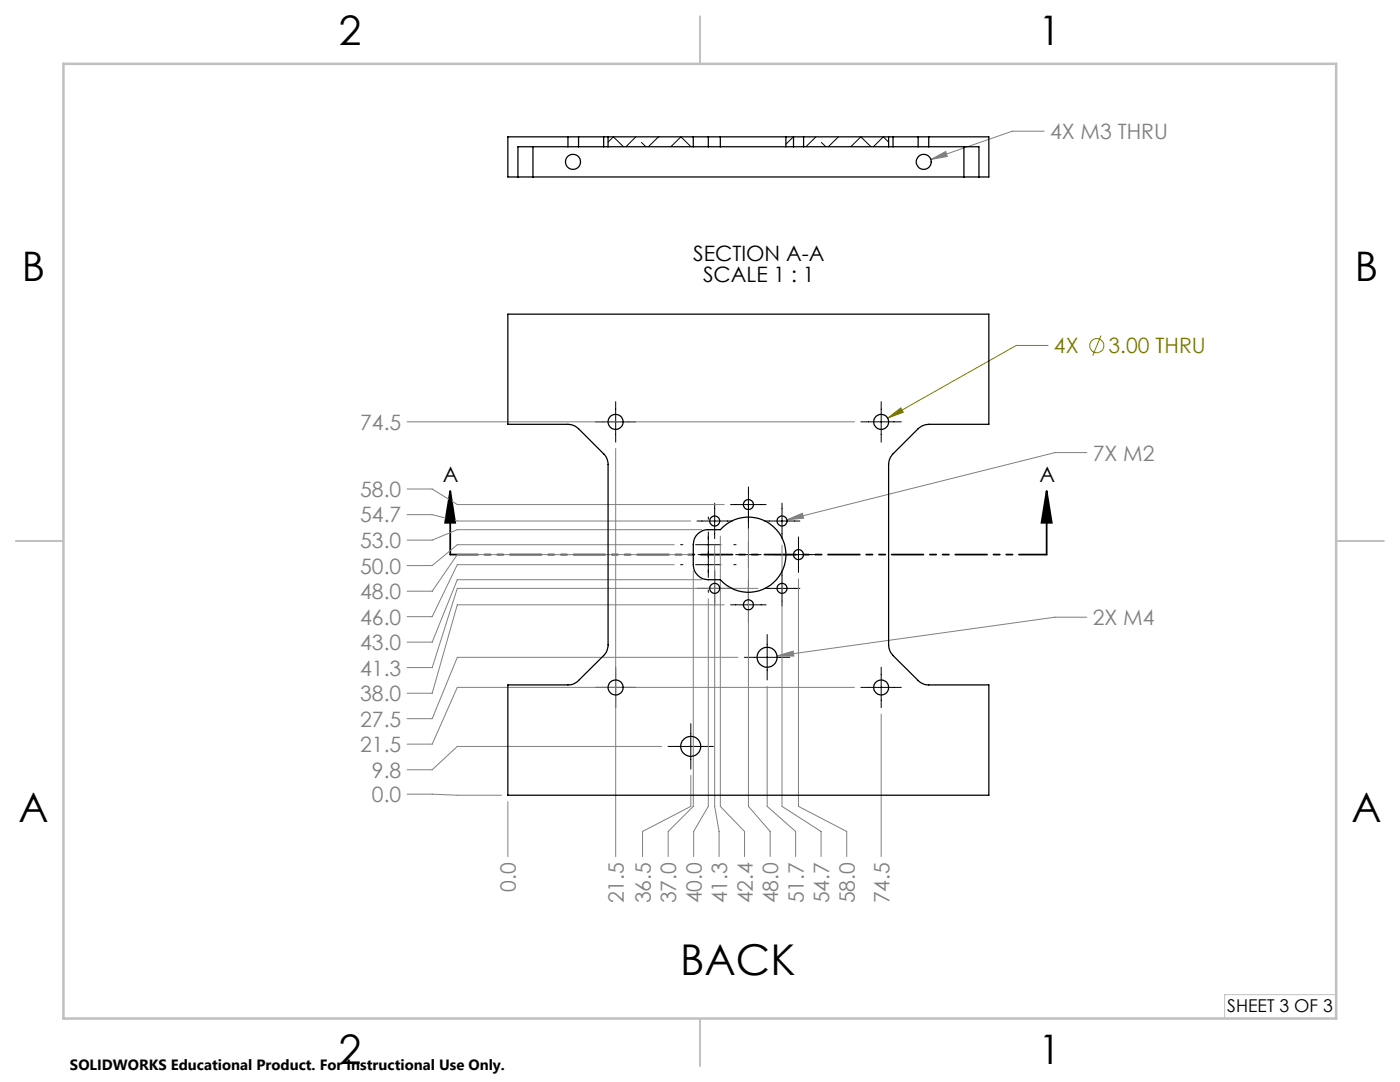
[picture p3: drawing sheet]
<svg xmlns="http://www.w3.org/2000/svg" width="279mm" height="216mm" viewBox="0 0 279 216" stroke-linecap="round" stroke-linejoin="round" font-family="sans-serif">
<g fill="none" stroke="#808000" stroke-width=".2">
<path d="M209.2 68.9h-6.4l-25.6 14.5M219.7 67l-1.6 4M177.2 83.4l2.6-2 .5 .9z"/>
<circle cx="218.9" cy="69" r="1.41"/>
</g>
<path d="M89.9 98l.9 6.3h-2zM89.9 98v12.7M208.9 98l1 6.3h-2zM208.9 98v12.7" fill="none" stroke="#000" stroke-width=".35"/>
<g fill="none" stroke="#808080" stroke-width=".2">
<path d="M185.8 31.8l2.9-1.6 .4 1zM208.4 26.2h-6.4l-16.2 5.6M81.2 97.6h5.1l5 3.1h53.2M81.2 84.2h89.3M122.9 89.5v81.4M216.9 90.3h-6.4l-53.4 13.4M81.2 102.7h5.1l5 1.3h46.5M134.5 112.7h-43.2l-5 10.3h-5.1M134.5 108.7h-43.2l-5 4.2h-5.1M138 110.7h-46.7l-5 7.3h-5.1M138.4 113.9v47l-5.1 5v5M140.1 115.7h-48.8l-5 12.4h-5.1"/>
<path d="M140.1 105.7h-48.8l-5 2.1h-5.1M141.4 119.5v41.4l-3 5v5M142.6 108.8v52.1l.9 5v5M143.8 107v53.9l4.8 5v5M149.4 105.5v55.4l4.3 5v5M151.3 117.4h-60l-5 15.8h-5.1M156.1 108.8v52.1l7.8 5v5M157.1 103.7l3-1.3 .3 1zM159.3 115.5v45.4l9.7 5v5M144.5 120.7h-53.2l-5 17.6h-5.1M147.3 131.2h-56l-5 12.2h-5.1M153.1 136.9v24l5.7 5v5"/>
<path d="M155.1 130.9l3.2-1 .1 1zM170.5 137.2h-79.2l-5 11.3h-5.1M216.9 123.2h-6.4l-55.4 7.7M81.2 158.5l18.9 .2M101.4 159.9v11M132 148.9h-40.7l-5 4.7h-5.1M137.9 154.7v6.2l-9.7 5v5M175.9 142.5v28.4"/>
</g>
<g fill="none" stroke="#000" stroke-width=".2">
<path d="M118.8 84.2h8.1M122.9 80.2v8M149.4 97.2v8.4M171.8 84.2h8.1M175.9 80.2v8M135.8 112.7h.5M135.8 108.7h.5M138.8 112.7h5.1M138.8 108.7h5.1M139.1 117.4h7.1M139.1 104h7.1M139.3 110.7h5"/>
<path d="M141.4 103.2v.4M141.4 106.2v9M141.4 117.8v.4M142.6 100.4v7.1M142.6 113.8v7.1M145.8 100.7h7.1M146.4 112.7h.5M146.4 108.7h.5M146.8 110.7h5.1M149.4 108.1v5.1M149.4 115.7v8.5M152.5 117.4h7.1"/>
<path d="M152.5 104h7.1M154.4 110.7h8.5M156.1 100.4v7.1M156.1 113.8v7.1M159.3 107.1v7.1M118.8 137.2h8.1M122.9 133.1v8.1M145.8 120.7h7.1M148.6 131.2h9M153.1 126.6v9.1M171.8 137.2h8.1M175.9 133.1v8.1"/>
<path d="M133.3 148.9h9.1M137.9 144.4v9.1"/>
</g>
<path d="M208.9 110.7h-119" fill="none" stroke="#000" stroke-width=".35" stroke-dasharray="6.3 1.3 1.3 1.3 1.3 1.3" stroke-dashoffset=".8"/>
<path d="M266.7 198.5h-22.3v4.7" fill="none" stroke="#c0c0c0" stroke-width=".2"/>
<path d="M139.7 3.2v9.5M3.1 107.9h9.6M266.7 107.9h9.5M139.7 203.2v9.6" fill="none" stroke="#c0c0c0" stroke-width=".25"/>
<path d="M12.7 12.7h254v190.5h-254z" fill="none" stroke="#c0c0c0" stroke-width=".5"/>
<path d="M208.9 98l1 6.3h-2zM89.9 98l.9 6.3h-2z" fill="#000"/>
<path d="M177.2 83.4l2.6-2 .5 .9z" fill="#808000"/>
<path d="M157.1 103.7l3.3-.3-.3-1zM155.1 130.9h3.3l-.1-1zM185.8 31.8l3.3-.6-.4-1z" fill="#808080"/>
<g fill="none" stroke="#000" stroke-width=".25">
<path d="M103.4 35.3h3M106.4 35.3h86M106.4 29.3v6M113.3 27.3h2.2M113.3 29.3h2.2M113.3 27.3h-11.9v8h2M113.3 29.3h-9.9v6M113.3 27.3v2M115.5 27.3h5M115.5 29.3h5M115.5 27.3v2M120.5 27.3h.9"/>
<path d="M120.5 29.3h.9M120.5 27.3v2M121.4 27.3v2M121.4 27.3h17M121.4 29.3h17M138.4 27.3h3M138.4 29.3h3M138.4 27.3v2M141.4 27.3h2.4M141.4 29.3h2.4M141.4 27.3v2M143.8 27.3h13"/>
<path d="M143.8 29.3h13M143.8 27.3v2M156.8 27.3v2M156.8 27.3h1.6M156.8 29.3h1.6M158.4 27.3h2M158.4 29.3h2M158.4 27.3v2M160.4 27.3v2M160.4 27.3h16.9M160.4 29.3h16.9M177.3 27.3h.9"/>
<path d="M177.3 29.3h.9M177.3 27.3v2M178.2 27.3h5M178.2 29.3h5M178.2 27.3v2M183.2 27.3h2.1M183.2 29.3h2.1M183.2 27.3v2M185.3 27.3h12v8h-1.9M185.3 29.3h10.1v6M185.3 27.3v2M192.4 35.3h3"/>
<path d="M192.4 29.3v6M101.4 62.7h95.9v22h-12a3.3 3.3 0 0 0-2.1 .8l-5 5.1a3.3 3.3 0 0 0-.9 2.1v36a3.3 3.3 0 0 0 .9 2.1l5 5a2.87 2.87 0 0 0 2.1 .9h12v22h-95.9v-22h11.9a2.73 2.73 0 0 0 2.2-.9l5-5a2.87 2.87 0 0 0 .9-2.1v-36a2.87 2.87 0 0 0-.9-2.1l-5-5.1a3.1 3.1 0 0 0-2.2-.8h-11.9zM139.2 106.5a2.87 2.87 0 0 1 2.2-.8h2.4a7.5 7.5 0 0 1 10.8-.4 7.5 7.5 0 0 1 0 10.8 7.5 7.5 0 0 1-10.8-.4 5.8 5.8 0 0 1-4.1-.5 2.99 2.99 0 0 1-1.3-2.5v-4a2.88 2.88 0 0 1 .8-2.2z"/>
<circle cx="114.3" cy="32.3" r="1.5"/>
<circle cx="184.3" cy="32.3" r="1.5"/>
<circle cx="122.9" cy="84.2" r="1.5"/>
<circle cx="175.9" cy="84.2" r="1.49"/>
<circle cx="142.6" cy="117.4" r="1"/>
<circle cx="142.6" cy="104" r="1"/>
<circle cx="149.4" cy="100.7" r="1"/>
<circle cx="156.1" cy="117.4" r="1"/>
<circle cx="156.1" cy="104" r="1"/>
<circle cx="159.4" cy="110.7" r="1"/>
<circle cx="122.9" cy="137.2" r="1.5"/>
<circle cx="149.4" cy="120.7" r="1"/>
<circle cx="153.1" cy="131.1" r="1.99"/>
<circle cx="175.9" cy="137.2" r="1.49"/>
<circle cx="137.9" cy="148.9" r="1.99"/>
</g>
<path d="M121.4 28.4l1-1.1 2 2M126.9 27.3l-2 2M128 28.4l.9 .9M131.4 27.3h.1M131.4 27.3l-2 2M133.9 29.3l2-2 2 2M158.4 27.3l-1.6 1.5M162.8 27.3l-2 2M163.9 28.4l.9 .9M167.3 27.3l-2 2M169.8 29.3l2-2 2 2M177.3 28.4l-1-1.1-2 2" fill="none" stroke="#000" stroke-width=".2"/>
<text font-size="8.5" x="135.7" y="194.5">BACK</text>
<g font-size="8.1">
<text x="67.6" y="8.9">2</text>
<text x="207.3" y="8.9">1</text>
<text x="4.4" y="56.2">B</text>
<text x="270.4" y="56.2">B</text>
<text x="3.7" y="164.1">A</text>
<text x="269.7" y="164.1">A</text>
<text x="67.6" y="212.4">2</text>
<text x="207.3" y="212.4">1</text>
</g>
<g font-size="4.2" fill="#808080">
<text x="209.6" y="27.7">4X M3 THRU</text>
<text x="71.9" y="85.7">74.5</text>
<text x="218.1" y="91.9">7X M2</text>
<text x="71.9" y="99.2">58.0</text>
<text x="71.9" y="104.3">54.7</text>
<text x="71.9" y="109.3">53.0</text>
<text x="71.9" y="119.5">48.0</text>
<text x="71.9" y="114.4">50.0</text>
<text x="71.9" y="124.6">46.0</text>
<text x="218.1" y="124.7">2X M4</text>
<text x="71.9" y="129.7">43.0</text>
<text x="71.9" y="134.8">41.3</text>
<text x="71.9" y="139.9">38.0</text>
<text x="71.9" y="145">27.5</text>
<text x="71.9" y="150.1">21.5</text>
<text x="74.2" y="155.2">9.8</text>
<text x="74.2" y="160.1">0.0</text>
<text x="103" y="177.9" transform="rotate(-90 103 177.9)">0.0</text>
<text x="124.5" y="180.3" transform="rotate(-90 124.5 180.3)">21.5</text>
<text x="129.9" y="180.3" transform="rotate(-90 129.9 180.3)">36.5</text>
<text x="135" y="180.3" transform="rotate(-90 135 180.3)">37.0</text>
<text x="140" y="180.3" transform="rotate(-90 140 180.3)">40.0</text>
<text x="145.1" y="180.3" transform="rotate(-90 145.1 180.3)">41.3</text>
<text x="150.2" y="180.3" transform="rotate(-90 150.2 180.3)">42.4</text>
<text x="155.3" y="180.3" transform="rotate(-90 155.3 180.3)">48.0</text>
<text x="160.4" y="180.3" transform="rotate(-90 160.4 180.3)">51.7</text>
<text x="165.5" y="180.3" transform="rotate(-90 165.5 180.3)">54.7</text>
<text x="170.6" y="180.3" transform="rotate(-90 170.6 180.3)">58.0</text>
<text x="177.5" y="180.3" transform="rotate(-90 177.5 180.3)">74.5</text>
</g>
<g font-size="4.2">
<text x="138.3" y="52">SECTION A-A</text>
<text x="140.3" y="56.2">SCALE 1 : 1</text>
<text x="88.4" y="96.3">A</text>
<text x="207.4" y="96.3">A</text>
</g>
<g font-size="4.2" fill="#808000">
<text x="210.3" y="70.5">4X</text>
<text x="221.2" y="70.5">3.00 THRU</text>
</g>
<text font-size="3.5" x="244.9" y="202">SHEET 3 OF 3</text>
<text font-size="3" x="14" y="213.5">SOLIDWORKS Educational Product. For Instructional Use Only.</text>
</svg>
